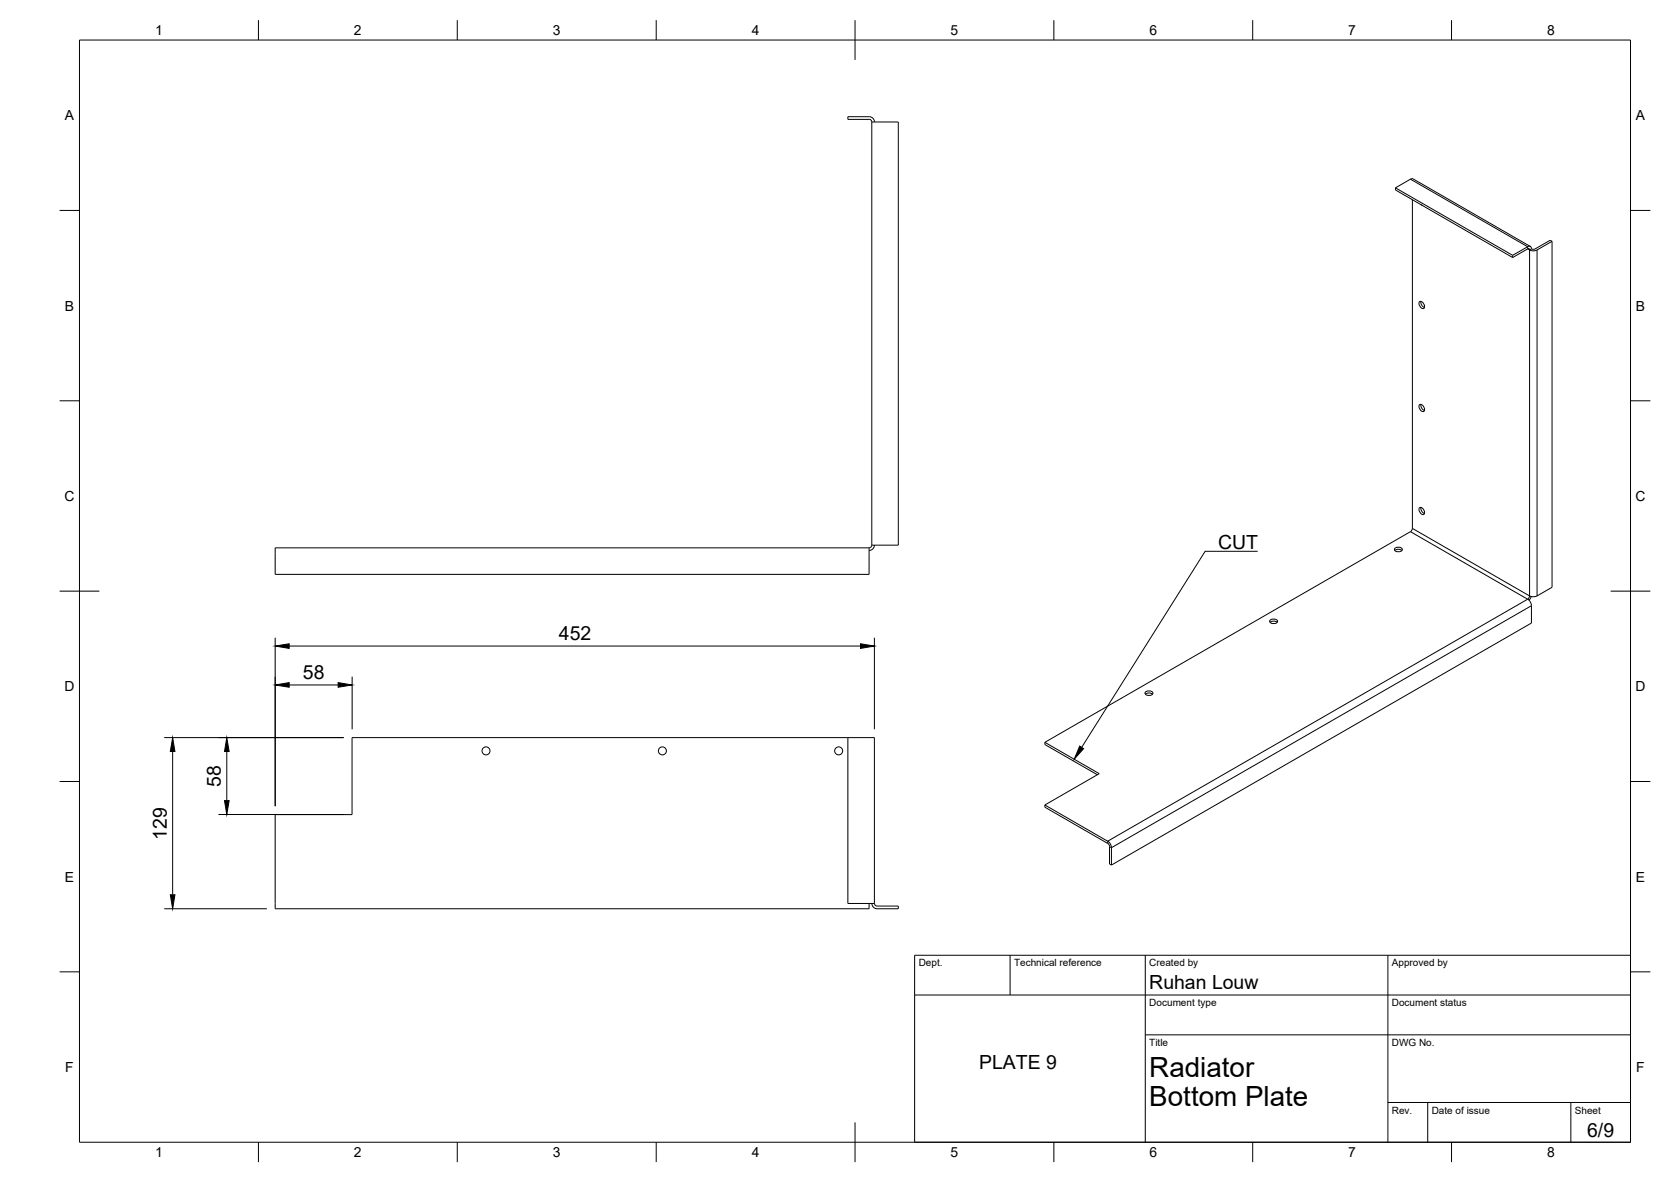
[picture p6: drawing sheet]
<svg xmlns="http://www.w3.org/2000/svg" width="420mm" height="297mm" viewBox="0 0 420 297" stroke-linecap="round" stroke-linejoin="round" font-family="sans-serif">
<!-- layer: Visible -->
<g fill="none" stroke="#000" stroke-width=".25">
<path d="M218.5 29.3h-5.3v.7h5.3M218.5 29.3a1.34 1.34 0 0 1 1.4 1.3M218.5 30a.67 .67 0 0 1 .7 .6M219.2 30.7h6.7v106.3h-6.7M219.2 30.7v106.3M350.9 47.2l3.8-2.2h.6l29.5 16.9M350.9 47.2v.5l29.4 17M350.9 47.2l29.4 17M355.1 50.2v82.6l-.4 .8M357.3 51.4l.3 .2M357 75.8a1.16 1.16 0 0 1 1 1.7 1.16 1.16 0 0 1-1-1.7zM357.3 75.7l.2 1 .7 .6"/>
<path d="M380.3 64.2v.5M384.6 62.8l-.2-.3h-.3l-3.8 2.2M385.1 62.6l-.5 .2M385.1 62.5l-.3-.6-.7 .1-3.8 2.2M390.2 60.6l-.4-.2-3.8 2.1h-.9M390.2 60.6l-4.1 2.4h-.8l-.7-.2M390.2 60.6v87l-4.1 2.3-.8 .1-.7-.3-.5 .9 .6 .5 .4 1.1M357 101.7a1.16 1.16 0 0 1 1 1.7 1.16 1.16 0 0 1-1-1.7zM357.3 101.6l.2 .9 .7 .7M69.2 137.7h149.3v6.6h-149.3zM219.2 137a.67 .67 0 0 1-.7 .7M219.9 137a1.34 1.34 0 0 1-1.4 1.3"/>
<path d="M350.7 137.9l.9-.4a.73 .73 0 0 1 .9 .8l-.9 .4a.73 .73 0 0 1-.9-.8zM350.7 138.3l.9-.3 .9 .3M354.6 133.6l-91.9 52.9M357 127.5a1.16 1.16 0 0 1 1 1.8 1.16 1.16 0 0 1-1-1.8zM357.3 127.5l.2 .9 .7 .6M319.3 155.9l.9-.3a.73 .73 0 0 1 1 .8l-1 .3a.73 .73 0 0 1-.9-.8zM319.4 156.4l.8-.3 .9 .3M385 149.9l-.5 .9M385.1 152.2v4.4l-105.6 60.8M288 174l.9-.4a.73 .73 0 0 1 .9 .8l-.9 .4a.73 .73 0 0 1-.9-.8zM288 174.5l.9-.4 .9 .4M213.2 185.4v41.6h5.3"/>
<path d="M262.7 186.5l13.7 7.9-13.7 7.9M262.7 186.5v.6l13.2 7.6M262.7 202.3l16.1 9.3 .5 .7 .2 .7v4.4M262.7 202.3v.5l15.8 9.1M278.5 211.9l.5 .8M279 212.8v4.3l.5 .3M218.5 227h1.4M218.5 227v1.4h-149.3v-23.7h19.3v-19.3h131.4v41.6M219.2 227a1.34 1.34 0 0 0 1.3 1.4M219.9 227a.67 .67 0 0 0 .6 .7M220.5 227.7h5.4v.7h-5.4"/>
<circle cx="122.2" cy="188.7" r="1.01"/>
<circle cx="166.5" cy="188.7" r="1.01"/>
<circle cx="210.9" cy="188.7" r="1.01"/>
</g>
<!-- layer: Visible Narrow -->
<path d="M354.6 45l29.5 17v.6l.5 .2v87l-29.5-17M386.5 62.8v87M354.6 133.6l29.5 17-105.6 60.8v.5M385.1 152.2l-105.6 60.8-.5-.2" fill="none" stroke="#000" stroke-width=".25"/>
<!-- layer: BORDER -->
<g fill="none" stroke="#000" stroke-width=".25">
<path d="M20 10.1h390v276.9h-390zM65 5.1v5M115 5.1v5M165 5.1v5M215 5.1v10M265 5.1v5M315 5.1v5M365 5.1v5M15 52.9h5M410 52.9h5M15 100.7h5M410 100.7h5"/>
<path d="M15 148.6h10M405 148.6h10M15 196.4h5M410 196.4h5M15 244.2h5M410 244.2h5M65 287v5M115 287v5M165 287v5M215 282.1v9.9M265 287v5M315 287v5"/>
<path d="M365 287v5"/>
</g>
<!-- layer: TITLEBLOCK -->
<path d="M230 240.1h180v46.9h-180zM230 250h180M254 240.1v9.9M288 240.1v46.9M349 240.1v46.9M288 260.1h122M349 277.1h61M359 277.1v9.9M395 277.1v9.9" fill="none" stroke="#000" stroke-width=".25"/>
<!-- layer: FD_Dimensions -->
<path d="M69.2 160.3v42.3M72.7 172.1h12.3M72.7 162.4h143.7M88.5 170v13.3M219.9 160.3v23M41.3 185.4h45.1M43.4 188.9v36M57 188.9v12.3M54.9 204.7h31.5M41.3 228.4h25.8" fill="none" stroke="#000" stroke-width=".25"/>
<path d="M69.2 172.1l3.5-.6v1.2zM69.2 162.4l3.5-.6v1.1zM85 171.5l3.5 .6-3.5 .6zM216.4 161.8l3.5 .6-3.5 .5zM43.4 185.4l.6 3.5h-1.2zM57 185.4l.6 3.5h-1.1zM56.5 201.2h1.1l-.6 3.5zM42.8 224.9h1.2l-.6 3.5z" fill="#000" stroke="#000" stroke-width=".25"/>
<!-- layer: Leaders -->
<path d="M271.5 187.5l1 .6-2.4 2.7z" fill="#000" stroke="#000" stroke-width=".25"/>
<path d="M316.2 138.5h-13.2l-31 49.3" fill="none" stroke="#000" stroke-width=".25"/>
<g font-size="7">
<text x="289" y="270.6">Radiator</text>
<text x="289" y="278.1">Bottom Plate</text>
</g>
<g font-size="4.9">
<text x="306.3" y="137.8">CUT</text>
<text x="140.5" y="160.9">452</text>
<text x="76.2" y="170.7">58</text>
<text x="55.6" y="197.7" transform="rotate(-90 55.6 197.7)">58</text>
<text x="42" y="211.1" transform="rotate(-90 42 211.1)">129</text>
<text x="289" y="248.5">Ruhan Louw</text>
<text x="246.2" y="268.7">PLATE 9</text>
<text x="399.1" y="285.7">6/9</text>
</g>
<g font-size="3.5">
<text x="39" y="8.8">1</text>
<text x="89" y="8.8">2</text>
<text x="139" y="8.8">3</text>
<text x="189" y="8.8">4</text>
<text x="239" y="8.8">5</text>
<text x="289" y="8.8">6</text>
<text x="339" y="8.8">7</text>
<text x="389" y="8.8">8</text>
<text x="16.3" y="30.2">A</text>
<text x="411.3" y="30.2">A</text>
<text x="16.3" y="78">B</text>
<text x="411.3" y="78">B</text>
<text x="16.2" y="125.9">C</text>
<text x="411.2" y="125.9">C</text>
<text x="16.2" y="173.7">D</text>
<text x="411.2" y="173.7">D</text>
<text x="16.3" y="221.6">E</text>
<text x="411.3" y="221.6">E</text>
<text x="16.4" y="269.4">F</text>
<text x="411.4" y="269.4">F</text>
<text x="39" y="290.8">1</text>
<text x="89" y="290.8">2</text>
<text x="139" y="290.8">3</text>
<text x="189" y="290.8">4</text>
<text x="239" y="290.8">5</text>
<text x="289" y="290.8">6</text>
<text x="339" y="290.8">7</text>
<text x="389" y="290.8">8</text>
</g>
<g font-size="2.5">
<text x="231" y="242.9">Dept.</text>
<text x="255" y="242.9">Technical reference</text>
<text x="289" y="242.9">Created by</text>
<text x="350" y="242.9">Approved by</text>
<text x="289" y="252.8">Document type</text>
<text x="350" y="252.8">Document status</text>
<text x="289" y="262.9">Title</text>
<text x="350" y="262.9">DWG No.</text>
<text x="350" y="279.9">Rev.</text>
<text x="360" y="279.9">Date of issue</text>
<text x="396" y="279.9">Sheet</text>
</g>
</svg>
